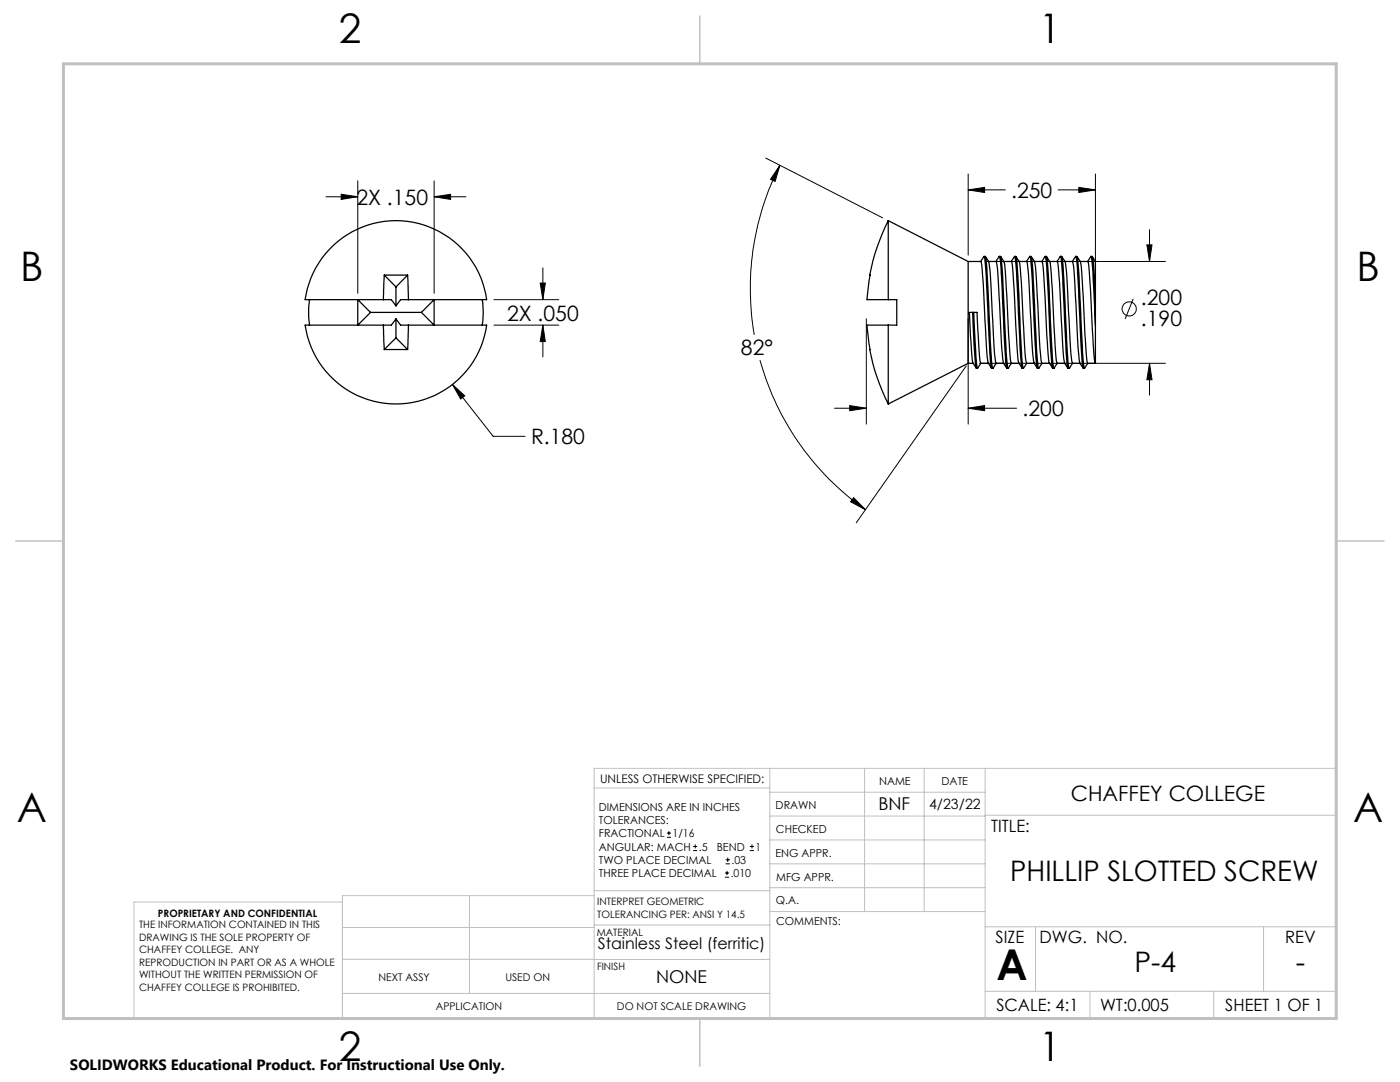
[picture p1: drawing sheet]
<svg xmlns="http://www.w3.org/2000/svg" width="279mm" height="216mm" viewBox="0 0 279 216" stroke-linecap="round" stroke-linejoin="round" font-family="sans-serif">
<g fill="none" stroke="#000" stroke-width=".2">
<path d="M65.1 39.3h6.3M68.1 38.8l3.3 .5-3.3 .5zM71.4 36.1v22.4M86.6 36.1v22.4M86.6 39.3h6.4M86.6 39.3l3.3-.5v1zM152.8 31.5l23.3 12M155.6 33l-.9 3.2-.9-.4zM155.6 33a54.1 54.1 0 0 0-5.1 33.8M193.2 34.7v16.2M193.2 37.9h7.4M193.2 37.9l3.3-.5v1z"/>
<path d="M211.2 37.9h7.4M215.3 37.4l3.3 .5-3.3 .5zM218.6 34.7v23.7M98.6 59.8h12.9M107.8 56.5h1l-.5 3.3zM108.3 53.4v6.4M197 52.2h35.6M226.2 59.6l-1.7 4M228.9 48.9h1l-.5 3.3zM229.4 45.8v6.4M90.3 76.7l8.1 10.4h6.4M90.3 76.7l2.4 2.3-.8 .6z"/>
<path d="M98.6 64.9h12.9M108.3 64.9v6.3M108.3 64.9l.5 3.3h-1zM151.7 71.9a54.1 54.1 0 0 0 21 29.8M172.9 63.6v21M192.8 73l-21.9 31.3M193.2 63.6v21M195.5 72.5h37.1M229.4 72.5v6.3M229.4 72.5l.5 3.3h-1zM166.5 81.5h6.4M169.6 80.9l3.3 .6-3.3 .5z"/>
<path d="M170.4 99.3l2.3 2.4-2.9-1.6zM193.2 81.5h9.7M193.2 81.5l3.3-.6v1.1zM133.1 167.1h.8M133.1 166.2h.8M133.5 165.8v.9M138.3 169.7h.8M138.3 168.9h.8M138.7 168.5v.8M144.7 175h.8M144.7 174.2h.8M144.8 172.4h.9"/>
<path d="M144.8 171.6h.9M145.1 173.8v.8M145.2 171.1v.9M149.6 169.7h.9M149.6 168.9h.9M150.1 168.5v.8"/>
<circle cx="225.4" cy="61.6" r="1.41"/>
</g>
<g fill="none" stroke="#c0c0c0" stroke-width=".2">
<path d="M118.6 157.2h35M153.6 153.3v49.9M153.6 158.1h43M172.5 153.3v28.6M184.4 153.3v28.6M196.6 153.3v49.9M68.3 180h-41.6v23.2h240v-49.9h-148.1v49.9M93.7 178.7v19.5M118.6 178.7h-50.3v24.5M118.6 177.7h35M153.6 162.8h43M153.6 177.1h43"/>
<path d="M153.6 167.6h43M153.6 172.4h43M196.6 162.7h70.1M68.3 198.2h85.3M68.3 191.4l85.3 .1M68.3 185.1h50.3M118.6 184.6h35M153.6 181.9h43M196.6 184.9h70.1M196.6 197.8h70.1M206.7 184.9v12.9M217.5 197.8v5.4"/>
<path d="M242.2 197.8v5.4M252.2 184.9v12.9"/>
</g>
<path d="M139.7 3.2v9.5M3.1 107.9h9.6M266.7 107.9h9.5M139.7 203.2v9.6" fill="none" stroke="#c0c0c0" stroke-width=".3"/>
<path d="M12.7 12.7h254v190.5h-254z" fill="none" stroke="#c0c0c0" stroke-width=".6"/>
<path d="M107.8 56.5h1l-.5 3.3zM108.3 64.9l.5 3.3h-1zM68.1 38.8l3.3 .5-3.3 .5zM86.6 39.3l3.3-.5v1zM90.3 76.7l1.6 2.9 .8-.6zM155.6 33l-.9 3.2-.9-.4zM170.4 99.3l2.3 2.4-2.9-1.6zM169.6 80.9l3.3 .6-3.3 .5zM193.2 81.5l3.3-.6v1.1zM193.2 37.9l3.3-.5v1zM215.3 37.4l3.3 .5-3.3 .5zM228.9 48.9h1l-.5 3.3zM229.4 72.5l.5 3.3h-1z" fill="#000"/>
<g fill="none" stroke="#000" stroke-width=".25">
<path d="M61.8 59.8a18.4 18.4 0 0 0 0 5.1M71.4 59.8l2.5 2.5-2.5 2.6zM76.5 59.8h-15.6a18.3 18.3 0 0 1 18.1-15.8 18.3 18.3 0 0 1 18.1 15.8h-15.6M76.5 59.8h1.6l.9 1.2M76.7 54.9h4.7M76.7 54.9l-.2 4.9M76.7 54.9l2.3 2.4M79 57.3v3.7M81.4 54.9l.1 4.9M81.4 54.9l-2.4 2.4M81.5 59.8h-1.6l-.9 1.2M86.6 59.8v5.1l-2.5-2.6z"/>
<path d="M96.2 59.8a15.3 15.3 0 0 1 0 5.1M177.3 44a41.8 41.8 0 0 0-3.7 10.9l-.6 4.9h4.3M177.3 59.8h1.7v5.1h-1.7M177.3 44v15.8M177.3 44l15.9 8.2M193.2 52.2h2.6v.1l.4 4 .5 9.1a39.6 39.6 0 0 0 .5 7.1l.7 1M193.2 52.2v20.3M196.4 51.2l-.7 1M196.6 51.2h-.2l.4 4.3 .7 14.7 .4 3.2M197.3 52.2h1.5M198.8 52.2a33.1 33.1 0 0 1 .6 7l.7 12.2a2.82 2.82 0 0 0 .8 2.1M199.4 51.2l-.6 1"/>
<path d="M199.7 51.2h-.3a81.7 81.7 0 0 1 .8 11.1l.2 5.5a25.7 25.7 0 0 0 .5 5.6M200.3 52.2l-.6-1 .4 4.4 .7 14.6 .4 3.3h-.2M200.3 52.2l.4 2.9 1 16.9 .1 .5h1.5M200.3 52.2h1.5M201.8 52.2a35.4 35.4 0 0 1 .7 7l.6 12.2a3.2 3.2 0 0 0 .9 2.1M202.5 51.2l-.7 1M202.7 51.2h-.2a210.1 210.1 0 0 1 1.1 17.9l.4 4.3M203.4 52.2h1.5a62.8 62.8 0 0 1 .7 10.1l.2 3.1a39.6 39.6 0 0 0 .6 7.1l.6 1M205.5 51.2l-.6 1M205.8 51.2h-.3l.2 .8 .4 4.7a225.4 225.4 0 0 0 .9 16.7M206.4 52.2l-.6-1 .4 3.2 .7 15.8 .4 3.3M206.4 52.2a141 141 0 0 1 1 14.8l.5 5.4v.1h1.5"/>
<path d="M206.4 52.2h1.5M207.9 52.2a35.4 35.4 0 0 1 .7 7l.6 12.2a2.39 2.39 0 0 0 1 2.1h.1M208.6 51.2l-.7 1M208.8 51.2h-.2a190.2 190.2 0 0 1 1 16.6l.3 4.8 .2 .8M209.5 52.2h1.5l.1 .1 .4 4 .4 9.1a39.6 39.6 0 0 0 .6 7.1l.6 1M209.5 52.2l-.7-1a196.1 196.1 0 0 1 1 16.7l.3 4.1 .2 1.5M209.5 52.2l.2 1.1 .3 4.4 .4 7.7a36.6 36.6 0 0 0 .6 7.1M211 52.2l.6-1 .5 4.3 .7 14.7 .3 3.2M211.6 51.2h.3M212.5 52.2h1.5M214 52.2a33.1 33.1 0 0 1 .6 7l.7 12.2a2.82 2.82 0 0 0 .9 2.1M214.7 51.2l-.7 1"/>
<path d="M214.9 51.2h-.2a81.7 81.7 0 0 1 .7 11.1l.3 5.5a25.7 25.7 0 0 0 .5 5.6M215.6 52.2l-.7-1 .5 4.4 .6 14.6 .4 3.3h-.2M215.6 52.2l.3 1.9 .6 12.9 .4 4.4 .2 1.1M215.6 52.2h1.5M217.1 52.2l.6-1 .4 3.2 .5 10.6M217.1 52.2a35.4 35.4 0 0 1 .6 7l.5 10.3 .2 2.5 .2 .5v-7.5M217.7 51.2h.2M218 51.2a3.2 3.2 0 0 1 .6 2.7v5.8l-.1-2.9a26.8 26.8 0 0 0-.5-5.6zM218.6 59.7v5.3M73.9 62.3h10.2M76.5 64.9h-15.6a18.3 18.3 0 0 0 18.1 15.7 18.3 18.3 0 0 0 18.1-15.7h-15.6M76.5 64.9l.2 4.8"/>
<path d="M76.7 69.7h4.7M79 63.6v3.8M79 67.4l-2.3 2.3M79 63.6l-.9 1.3h-1.6M79 63.6l.9 1.3h1.6M79 67.4l2.4 2.3M81.5 64.9l-.1 4.8M177.3 64.9h-4.3l.6 4.8a41.8 41.8 0 0 0 3.7 10.9M177.3 64.9v15.7M193.2 72.5l-15.9 8.1M193.2 72.5h1M194.1 62.3l.4 7.9 .3 3.2"/>
<path d="M194.3 62.3l.5 8.9 .3 2.3h-.2M195.8 72.5a36.6 36.6 0 0 1-.7-7.1l-.1-3.1h-1.5l.5 9.1a2.82 2.82 0 0 0 .8 2.1M195.8 72.5l-.7 1M195.8 72.5h1.4M197.9 73.5h.3M198.8 72.5l-.6 1M200.3 72.5h-1.5a34.2 34.2 0 0 1-.6-7.1l-.3-6.2a39.6 39.6 0 0 0-.6-7l-.7-1a159 159 0 0 1 1 15.4v1.3a21.9 21.9 0 0 0 .6 5.6M201.9 72.5l-.7 1M204 73.5h.3M204.9 72.5a34.2 34.2 0 0 1-.6-7.1l-.7-12.1a2.69 2.69 0 0 0-.9-2.1 26.8 26.8 0 0 1 .5 5.6l.5 11.1a21.9 21.9 0 0 0 .6 5.6M204.9 72.5l-.6 1M204.9 72.5h1.5"/>
<path d="M207 73.5h.3M208 72.5l-.7 1M211 72.5l-.6 1M211 72.5h1.5M214.1 72.5l-.7 1M215.5 72.5h-1.5a34.2 34.2 0 0 1-.6-7.1l-.3-6.2a39.6 39.6 0 0 0-.6-7l-.6-1a159 159 0 0 1 .9 15.4l.1 1.3a21.9 21.9 0 0 0 .5 5.6h-.3M217.1 72.5h1.5M217.1 72.5l-.6 1"/>
</g>
<text font-size="8.5" x="198.9" y="195.5">A</text>
<g font-size="8.1">
<text x="67.6" y="8.5">2</text>
<text x="207.3" y="8.5">1</text>
<text x="4" y="56.2">B</text>
<text x="270.7" y="56.2">B</text>
<text x="3.3" y="164.1">A</text>
<text x="270" y="164.1">A</text>
<text x="67.6" y="211.7">2</text>
<text x="207.3" y="211.7">1</text>
</g>
<g font-size="5.6">
<text x="201.6" y="175.7">PHILLIP SLOTTED SCREW</text>
<text x="226.4" y="194">P-4</text>
<text x="258.6" y="193.9">-</text>
</g>
<g font-size="4.2">
<text x="71.1" y="40.9">2X .150</text>
<text x="201.8" y="39.5">.250</text>
<text x="101.2" y="64.1">2X .050</text>
<text x="227.7" y="60.9">.200</text>
<text x="227.7" y="65">.190</text>
<text x="147.9" y="70.9">82°</text>
<text x="204.1" y="83">.200</text>
<text x="106" y="88.7">R.180</text>
<text x="213.7" y="159.9">CHAFFEY COLLEGE</text>
</g>
<g font-size="3.5">
<text x="175.3" y="161.6">BNF</text>
<text x="130.9" y="196.1">NONE</text>
</g>
<g font-size="3.4">
<text x="197.8" y="166">TITLE:</text>
<text x="198.7" y="188.1">SIZE</text>
<text x="207.5" y="188.1">DWG. NO.</text>
<text x="256.5" y="188.2">REV</text>
<text x="198.8" y="201.7">SCALE: 4:1</text>
<text x="219.5" y="201.7">WT:0.005</text>
<text x="244.5" y="201.7">SHEET 1 OF 1</text>
</g>
<text font-size="3.2" x="119.3" y="189.3">Stainless Steel (ferritic)</text>
<text font-size="3" x="14" y="213.5">SOLIDWORKS Educational Product. For Instructional Use Only.</text>
<text font-size="2.8" x="185.4" y="161.5">4/23/22</text>
<text font-size="2.4" x="119.8" y="156.2">UNLESS OTHERWISE SPECIFIED:</text>
<g font-size="2.2">
<text x="119.5" y="161.8">DIMENSIONS ARE IN INCHES</text>
<text x="154.8" y="161.4">DRAWN</text>
<text x="175.4" y="156.6">NAME</text>
<text x="187.9" y="156.7">DATE</text>
<text x="119.5" y="164.4">TOLERANCES:</text>
<text x="119.5" y="167.1">FRACTIONAL</text>
<text x="134.2" y="167.1">1/16</text>
<text x="154.9" y="166.3">CHECKED</text>
<text x="119.5" y="172.4">TWO PLACE DECIMAL</text>
<text x="119.5" y="169.7">ANGULAR: MACH</text>
<text x="139.5" y="169.7">.5</text>
<text x="143" y="169.7">BEND</text>
<text x="146" y="172.4">.03</text>
<text x="150.8" y="169.7">1</text>
<text x="154.8" y="170.9">ENG APPR.</text>
<text x="119.5" y="175">THREE PLACE DECIMAL</text>
<text x="145.8" y="175">.010</text>
<text x="154.9" y="175.7">MFG APPR.</text>
<text x="154.9" y="180.4">Q.A.</text>
<text x="154.9" y="184.6">COMMENTS:</text>
</g>
<g font-size="2.1">
<text x="75.5" y="195.7">NEXT ASSY</text>
<text x="100.9" y="195.7">USED ON</text>
<text x="86.9" y="201.5">APPLICATION</text>
<text x="123.1" y="201.6">DO NOT SCALE DRAWING</text>
</g>
<g font-size="2">
<text x="27.8" y="185.2">THE INFORMATION CONTAINED IN THIS</text>
<text x="31.5" y="182.9">PROPRIETARY AND CONFIDENTIAL</text>
<text x="119.2" y="180.6">INTERPRET GEOMETRIC</text>
<text x="119.2" y="183.1">TOLERANCING PER: ANSI Y 14.5</text>
<text x="27.8" y="187.7">DRAWING IS THE SOLE PROPERTY OF</text>
<text x="27.8" y="190.2">CHAFFEY COLLEGE. ANY</text>
<text x="119.1" y="186.7">MATERIAL</text>
<text x="27.8" y="192.7">REPRODUCTION IN PART OR AS A WHOLE</text>
<text x="27.8" y="195.2">WITHOUT THE WRITTEN PERMISSION OF</text>
<text x="27.8" y="197.8">CHAFFEY COLLEGE IS PROHIBITED.</text>
<text x="119.1" y="193.5">FINISH</text>
</g>
</svg>
